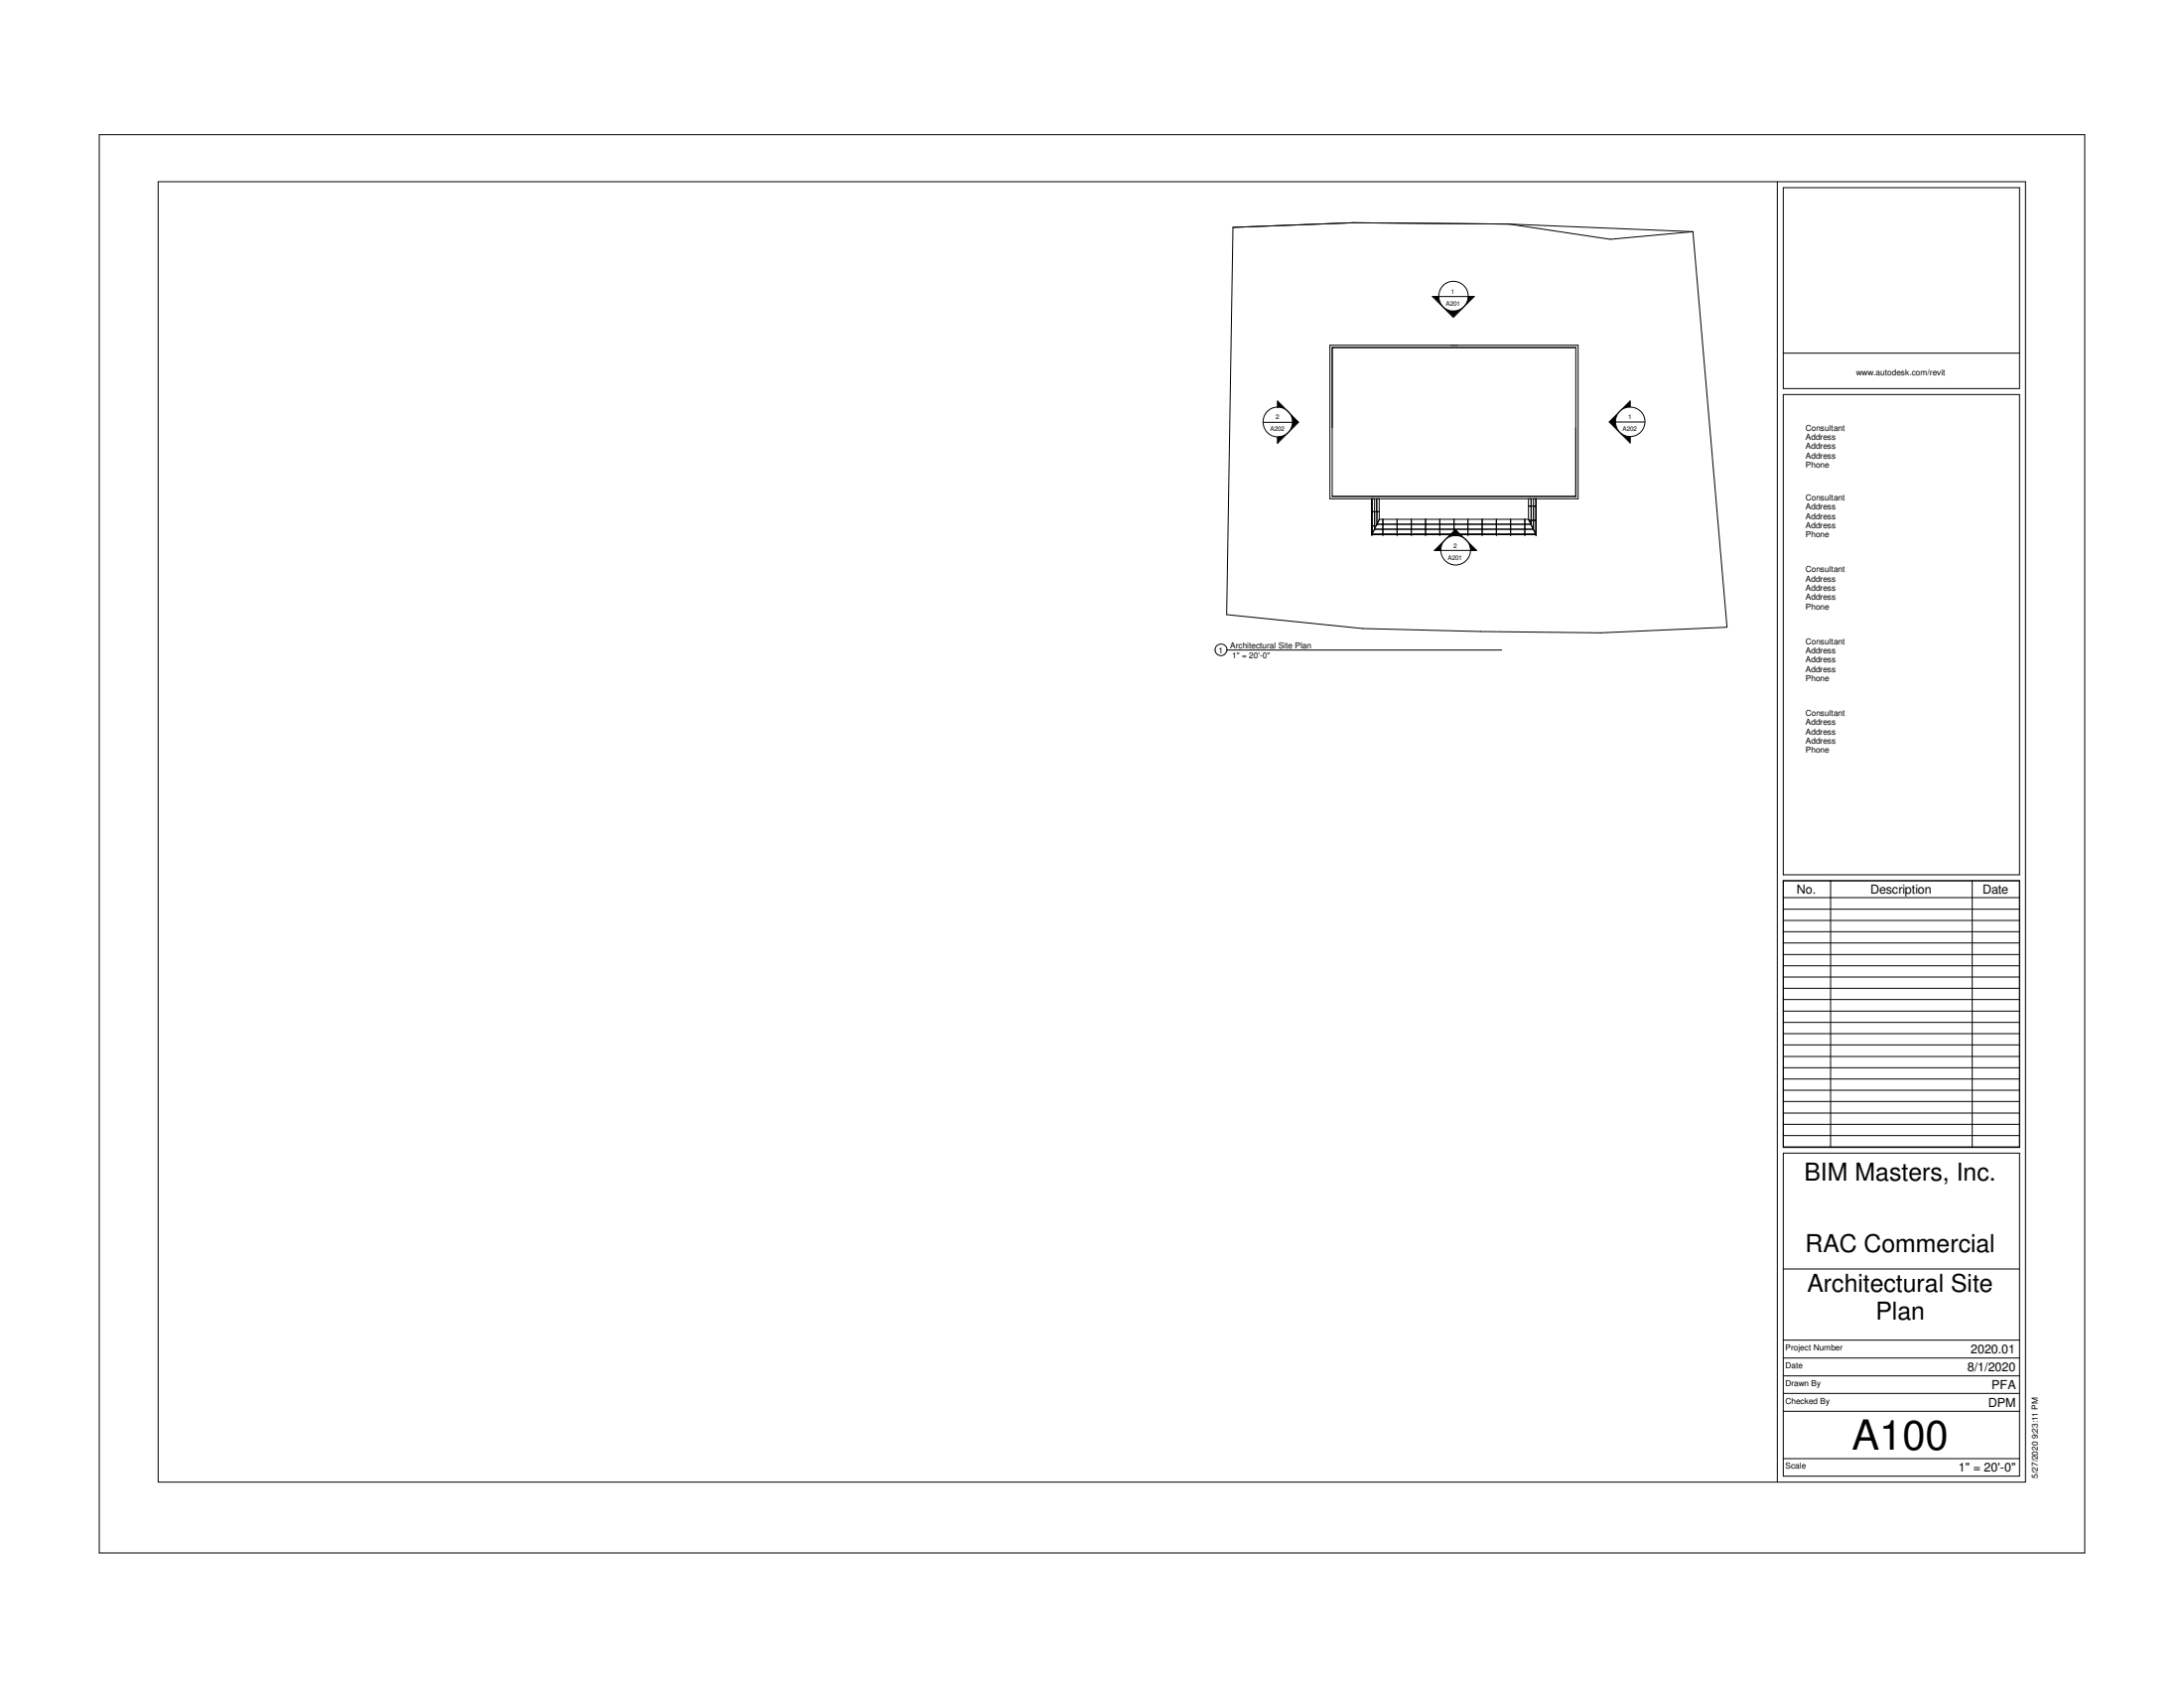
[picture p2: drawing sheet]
<svg xmlns="http://www.w3.org/2000/svg" width="279mm" height="216mm" viewBox="0 0 279 216" stroke-linecap="round" stroke-linejoin="round" font-family="sans-serif">
<g fill="none" stroke="#000" stroke-width=".13">
<path d="M193 28.7l-19.9-.2-15.4 .6-.8 49.5 17.4 1.8 15.1 .4 15.4 .1 16.1-.7-4.3-50.6M193 28.7l23.6 .9M193 28.7l13 1.9 10.6-1M170.1 44.2h31.8v19.6h-31.8zM170.4 44.4h31.2v19.1h-31.2zM206.6 54h3.8M175.5 68.3h.1M175.5 65.4h.9M175.5 63.8v4.5M175.5 68.3h21M175.5 65.4h.1M175.5 67.3h.1"/>
<path d="M175.5 68.4h.1M175.5 63.8v4.6M175.5 68.4h21M175.9 63.8v3.9M175.9 67.7l-.4 .6M175.9 67.7h20.2M176.1 63.8v1.6M176.1 63.8v3.3M176.1 67.1h19.7M176.1 67.1l-.1 .2h-.5M176.4 63.8v2.6l-.5 1.3M176.9 68.4h.1"/>
<path d="M176.9 66.4v2M178.7 68.4h.1M178.7 66.4v2M180.6 68.4h.1M180.6 66.4v2M182.4 68.4h.1M182.4 66.4v2M184.2 68.4h.1M184.2 66.4v2M186 68.4h.1M186 66.4v2M187.8 68.4h.1"/>
<path d="M187.8 66.4v2M189.6 68.4h.1M189.6 66.4v2M191.4 68.4h.1M191.4 66.4v2M193.3 68.4h.1M193.3 66.4v2M195.1 68.4h.1M195.1 66.4v2M195.5 66.4h-19l-.4 .7M195.5 66.4l.6 1.3M195.5 66.4l.1 .1"/>
<path d="M195.5 64.7h1M195.5 63.8v2.6M195.6 66.5h.9M195.6 66.5l.3 .6M195.9 64.7h.1M195.9 63.8h.1M195.9 63.8v3.3M195.9 67.1l.3 .6M196.1 67.7l.4 .6M196.2 63.8v3.9M196.2 67.7l.3 .6M196.5 68.4h.1"/>
<path d="M196.5 68.3v.1M196.5 66.5h.1M196.5 68.3h.1M196.5 64.7h.1M196.5 63.8h.1M196.5 63.8v4.6"/>
<circle cx="208.5" cy="53.9" r="1.89"/>
</g>
<g fill="#fff">
<path d="M208.3 52.8h.5v1h-.5z"/>
<path d="M207.6 54.4h1.9v.9h-1.9z"/>
</g>
<g fill="none" stroke="#000" stroke-width=".13">
<path d="M208.5 52.1v-.8l-2.6 2.7 2.6 2.6v-.8M184.3 70.4h3.8"/>
<circle cx="186.2" cy="70.4" r="1.9"/>
</g>
<path d="M205.9 52.8h1.3v2.4h-1.3zM207.2 55.3h1.3v1.3h-1.3zM207.3 51.3h1.2v1.2h-1.2z" fill="#000"/>
<g fill="#fff">
<path d="M186 69.3h.4v.9h-.4z"/>
<path d="M185.3 70.8h1.8v1h-1.8z"/>
</g>
<g fill="none" stroke="#000" stroke-width=".13">
<path d="M161.6 54h3.8"/>
<circle cx="163.5" cy="54" r="1.9"/>
</g>
<g fill="#fff">
<path d="M163.2 52.9h.5v.9h-.5z"/>
<path d="M162.5 54.4h1.9v.9h-1.9z"/>
</g>
<g fill="none" stroke="#000" stroke-width=".13">
<path d="M184 37.9h3.8"/>
<circle cx="185.9" cy="37.9" r="1.9"/>
</g>
<g fill="#fff">
<path d="M185.7 36.8h.4v.9h-.4z"/>
<path d="M185 38.3h1.9v.9h-1.9z"/>
</g>
<g fill="none" stroke="#000" stroke-width=".13">
<path d="M12.7 17.2h254v181.4h-254zM20.2 23.2h238.9v166.4h-238.9zM184 37.9h-.7l2.6 2.7 2.7-2.7h-.8M227.4 23.2v166.4M228.1 24h30.3v25.7h-30.3zM163.4 52.1v-.8l2.7 2.7-2.7 2.7v-.8M228.1 45.2h30.3M228.1 50.5h30.3v61.4h-30.3zM184.3 70.4h-.8l2.7-2.7 2.7 2.7h-.8M228.1 112.6h30.3v34.2h-30.3zM228.1 147.5h30.3v41.3h-30.3zM228.1 171.4h30.3"/>
<path d="M228.1 173.7h30.3M228.1 176h30.3M228.1 178.2h30.3M228.1 162.3h30.3M228.1 180.5h30.3M228.1 186.6h30.3"/>
</g>
<path d="M183.3 37.9h1.3v1.3h-1.3zM184.6 39.2h2.6v1.4h-2.6zM187.3 37.9h1.3v1.3h-1.3zM163.4 51.3h1.2v1.2h-1.2zM163.4 55.5h1.2v1.1h-1.2zM165 52.8h1.1v2.3h-1.1zM183.5 69.1h1.4v1.3h-1.4zM184.9 67.7h2.3v1.3h-2.3zM187.6 69.1h1.3v1.3h-1.3z" fill="#000"/>
<g fill="#fff">
<path d="M237.5 47.1h11.4v1.2h-11.4z"/>
<path d="M228.4 186.9h2.7v1.1h-2.7z"/>
<path d="M228.4 174h2.2v1.2h-2.2z"/>
<path d="M228.4 176.3h4.6v1.2h-4.6z"/>
<path d="M228.4 178.6h5.7v1.1h-5.7z"/>
<path d="M228.4 171.7h7.4v1.2h-7.4z"/>
<path d="M231 54.1h5.3v1.2h-5.3z"/>
<path d="M231 55.3h3.9v1.2h-3.9z"/>
<path d="M231 56.5h3.9v1.2h-3.9z"/>
<path d="M231 57.7h3.9v1.1h-3.9z"/>
<path d="M231 58.8h3.1v1.2h-3.1z"/>
<path d="M231 63h5.3v1.2h-5.3z"/>
<path d="M231 64.2h3.9v1.2h-3.9z"/>
<path d="M231 65.4h3.9v1.2h-3.9z"/>
<path d="M231 66.6h3.9v1.2h-3.9z"/>
<path d="M231 67.8h3.1v1.2h-3.1z"/>
<path d="M231 72.2h5.3v1.2h-5.3z"/>
<path d="M231 73.4h3.9v1.2h-3.9z"/>
<path d="M231 74.6h3.9v1.2h-3.9z"/>
<path d="M231 75.8h3.9v1.2h-3.9z"/>
<path d="M231 77h3.1v1.1h-3.1z"/>
<path d="M231 81.4h5.3v1.2h-5.3z"/>
<path d="M231 82.6h3.9v1.2h-3.9z"/>
<path d="M231 83.8h3.9v1.2h-3.9z"/>
<path d="M231 85h3.9v1.1h-3.9z"/>
<path d="M231 86.1h3.1v1.2h-3.1z"/>
<path d="M231 90.6h5.3v1.2h-5.3z"/>
<path d="M231 91.8h3.9v1.2h-3.9z"/>
<path d="M231 93h3.9v1.1h-3.9z"/>
<path d="M231 94.1h3.9v1.2h-3.9z"/>
<path d="M231 95.3h3.1v1.2h-3.1z"/>
<path d="M259.7 178.7h1.3v10.4h-1.3z"/>
</g>
<g fill="none" stroke="#000" stroke-width=".13">
<path d="M156.9 83.1h35.2M228.1 112.6h30.3v34.1h-30.3zM228.1 119.2h30.3M228.1 117.7h30.3M228.1 116.3h30.3M228.1 114.8h30.3M234.2 112.6v34.1M252.3 112.6v34.1M228.1 139.4h30.3M228.1 138h30.3M228.1 136.6h30.3M228.1 135.1h30.3"/>
<path d="M228.1 133.6h30.3M228.1 132.2h30.3M228.1 130.8h30.3M228.1 129.3h30.3M228.1 127.8h30.3M228.1 126.4h30.3M228.1 125h30.3M228.1 123.5h30.3M228.1 122.1h30.3M228.1 120.6h30.3M228.1 145.2h30.3M228.1 143.8h30.3"/>
<path d="M228.1 142.4h30.3M228.1 140.9h30.3"/>
<circle cx="156.2" cy="83.1" r=".75"/>
</g>
<text font-size="5.3" x="236.9" y="185.4">A100</text>
<g font-size="3.2">
<text x="230.8" y="151">BIM Masters, Inc.</text>
<text x="231" y="160.1">RAC Commercial</text>
<text x="231.2" y="165.2">Architectural Site</text>
<text x="240" y="168.7">Plan</text>
</g>
<g font-size="1.6">
<text x="229.9" y="114.3">No.</text>
<text x="239.3" y="114.3">Description</text>
<text x="253.7" y="114.3">Date</text>
<text x="252.1" y="173.1">2020.01</text>
<text x="251.7" y="175.4">8/1/2020</text>
<text x="254.4" y="179.9">DPM</text>
<text x="254.8" y="177.6">PFA</text>
<text x="250.6" y="188.2">1&quot; = 20'-0&quot;</text>
</g>
<g font-size="1.1">
<text x="237.5" y="48">www.autodesk.com/revit</text>
<text x="231" y="55.1">Consultant</text>
<text x="231" y="56.3">Address</text>
<text x="231" y="57.4">Address</text>
<text x="231" y="58.6">Address</text>
<text x="231" y="59.8">Phone</text>
<text x="231" y="64">Consultant</text>
<text x="231" y="65.2">Address</text>
<text x="231" y="66.4">Address</text>
<text x="231" y="67.6">Address</text>
<text x="231" y="68.7">Phone</text>
<text x="231" y="73.2">Consultant</text>
<text x="231" y="74.4">Address</text>
<text x="231" y="75.6">Address</text>
<text x="231" y="76.8">Address</text>
<text x="231" y="77.9">Phone</text>
<text x="155.9" y="83.5">1</text>
<text x="157.4" y="83">Architectural Site Plan</text>
<text x="231" y="82.4">Consultant</text>
<text x="231" y="83.6">Address</text>
<text x="157.6" y="84.2">1&quot; = 20'-0&quot;</text>
<text x="231" y="84.8">Address</text>
<text x="231" y="85.9">Address</text>
<text x="231" y="87.1">Phone</text>
<text x="231" y="91.6">Consultant</text>
<text x="231" y="92.8">Address</text>
<text x="231" y="93.9">Address</text>
<text x="231" y="95.1">Address</text>
<text x="231" y="96.3">Phone</text>
<text x="228.4" y="172.7">Project Number</text>
<text x="228.4" y="175">Date</text>
<text x="228.4" y="177.2">Drawn By</text>
<text x="228.4" y="179.5">Checked By</text>
<text x="228.4" y="187.8">Scale</text>
<text x="260.7" y="189.1" transform="rotate(-90 260.7 189.1)">5/27/2020 9:23:11 PM</text>
</g>
<g font-size=".8">
<text x="185" y="39.1">A201</text>
<text x="185.7" y="37.5">1</text>
<text x="163.2" y="53.6">2</text>
<text x="208.3" y="53.6">1</text>
<text x="162.5" y="55.2">A202</text>
<text x="207.6" y="55.1">A202</text>
<text x="185.3" y="71.6">A201</text>
<text x="186" y="70.1">2</text>
</g>
</svg>
